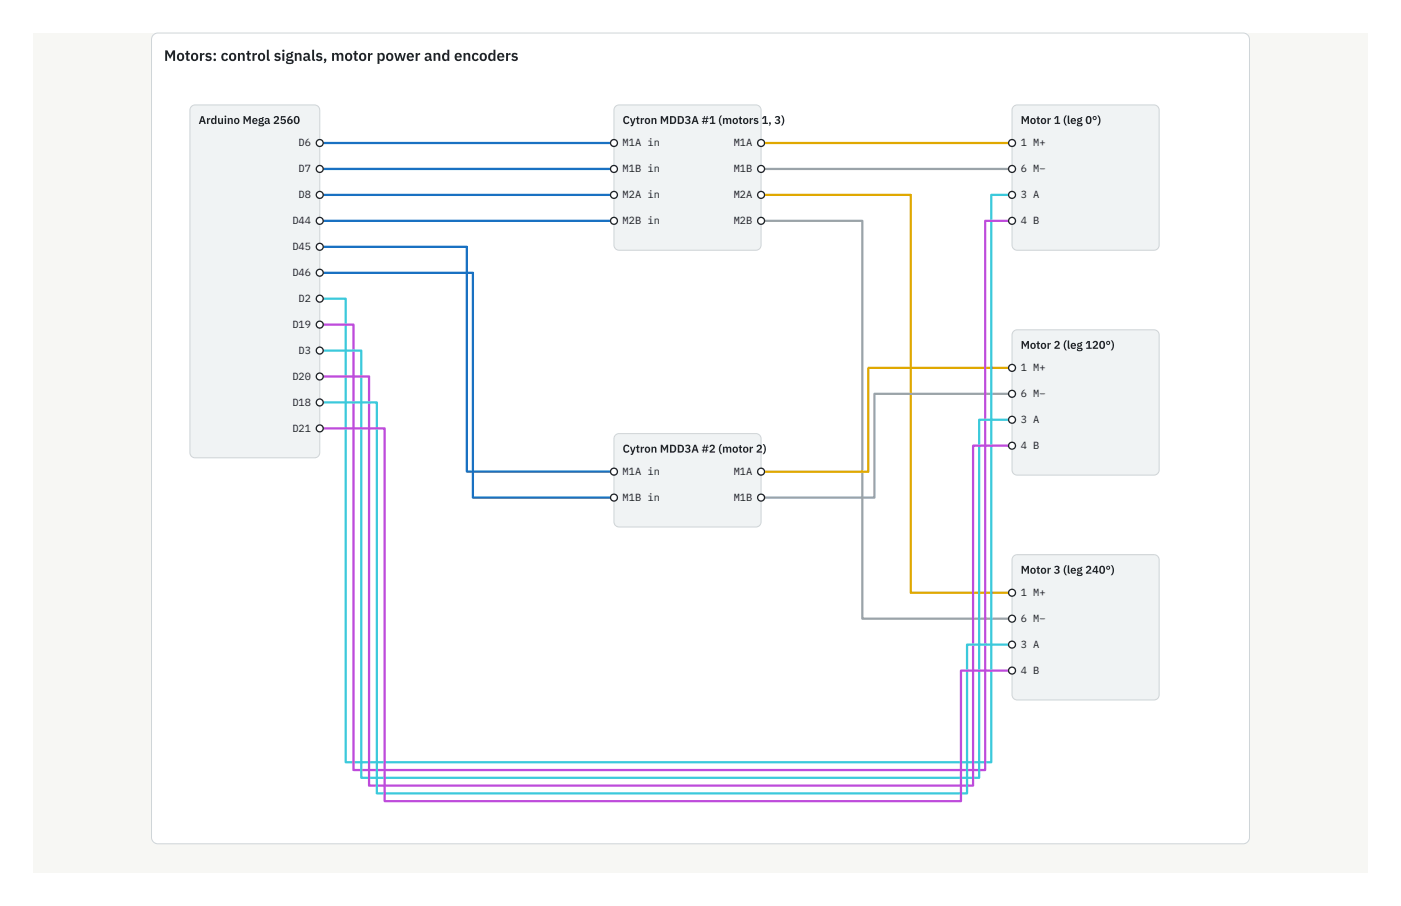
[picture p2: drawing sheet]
<svg xmlns="http://www.w3.org/2000/svg" width="432mm" height="279mm" viewBox="0 0 432 279" stroke-linecap="round" stroke-linejoin="round" font-family="sans-serif">
<path d="M10.1 10.1h411.4v259h-411.4z" fill="#f7f7f4"/>
<path d="M47.3 10.8l1.4-.6h334.4a1.98 1.98 0 0 1 2 2v246a1.98 1.98 0 0 1-2 2h-334.4a1.98 1.98 0 0 1-2-2v-246z" fill="#fff"/>
<path d="M47.3 10.8l1.4-.6h334.4a1.98 1.98 0 0 1 2 2v246a1.98 1.98 0 0 1-2 2h-334.4a1.98 1.98 0 0 1-2-2v-246z" fill="none" stroke="#cfd5d8" stroke-width=".31"/>
<path d="M98.5 44.1h90.7M98.5 52.1h90.7M98.5 60.1h90.7M98.5 68.1h90.7M98.5 76.1h45.4v69.4h45.3M98.5 84.1h47.3v69.4h43.4" fill="none" stroke="#1971c2" stroke-width=".69" stroke-linecap="butt"/>
<path d="M234.6 44.1h77.3M234.6 60.1h46.1v122.7h31.2M311.9 113.4h-44.3v32.1h-33" fill="none" stroke="#e0a800" stroke-width=".69" stroke-linecap="butt"/>
<path d="M234.6 52.1h77.3M234.6 68.1h31.2v122.7h46.1M311.9 121.4h-42.4v32.1h-34.9" fill="none" stroke="#9aa3a9" stroke-width=".69" stroke-linecap="butt"/>
<path d="M311.9 60.1h-6.4v175h-199v-143h-8M98.5 108.1h12.8v131.8h190.5v-110.5h10.1M98.5 124.1h17.6v120.6h181.9v-45.9h13.9" fill="none" stroke="#3bc9db" stroke-width=".69" stroke-linecap="butt"/>
<path d="M311.9 68.1h-8.3v169.4h-194.7v-137.4h-10.4M98.5 116.1h15.2v126.2h186.2v-104.8h12M98.5 132.1h20v115h177.7v-40.3h15.7" fill="none" stroke="#be4bdb" stroke-width=".69" stroke-linecap="butt"/>
<path d="M59 32.8l1.1-.4h36.8a1.6 1.6 0 0 1 1.6 1.6v105.6a1.6 1.6 0 0 1-1.6 1.6h-36.8a1.6 1.6 0 0 1-1.6-1.6v-105.6z" fill="#f0f3f4"/>
<path d="M59 32.8l1.1-.4h36.8a1.6 1.6 0 0 1 1.6 1.6v105.6a1.6 1.6 0 0 1-1.6 1.6h-36.8a1.6 1.6 0 0 1-1.6-1.6v-105.6z" fill="none" stroke="#cfd5d8" stroke-width=".32"/>
<circle cx="98.5" cy="44.1" r="1.07" fill="#fff"/>
<circle cx="98.5" cy="44.1" r="1.07" fill="none" stroke="#1f2326" stroke-width=".4"/>
<circle cx="98.5" cy="52.1" r="1.07" fill="#fff"/>
<circle cx="98.5" cy="52.1" r="1.07" fill="none" stroke="#1f2326" stroke-width=".4"/>
<circle cx="98.5" cy="60.1" r="1.07" fill="#fff"/>
<circle cx="98.5" cy="60.1" r="1.07" fill="none" stroke="#1f2326" stroke-width=".4"/>
<circle cx="98.5" cy="68.1" r="1.07" fill="#fff"/>
<circle cx="98.5" cy="68.1" r="1.07" fill="none" stroke="#1f2326" stroke-width=".4"/>
<circle cx="98.5" cy="76.1" r="1.07" fill="#fff"/>
<circle cx="98.5" cy="76.1" r="1.07" fill="none" stroke="#1f2326" stroke-width=".4"/>
<circle cx="98.5" cy="84.1" r="1.07" fill="#fff"/>
<circle cx="98.5" cy="84.1" r="1.07" fill="none" stroke="#1f2326" stroke-width=".4"/>
<circle cx="98.5" cy="92.1" r="1.07" fill="#fff"/>
<circle cx="98.5" cy="92.1" r="1.07" fill="none" stroke="#1f2326" stroke-width=".4"/>
<circle cx="98.5" cy="100.1" r="1.07" fill="#fff"/>
<circle cx="98.5" cy="100.1" r="1.07" fill="none" stroke="#1f2326" stroke-width=".4"/>
<circle cx="98.5" cy="108.1" r="1.07" fill="#fff"/>
<circle cx="98.5" cy="108.1" r="1.07" fill="none" stroke="#1f2326" stroke-width=".4"/>
<circle cx="98.5" cy="116.1" r="1.07" fill="#fff"/>
<circle cx="98.5" cy="116.1" r="1.07" fill="none" stroke="#1f2326" stroke-width=".4"/>
<circle cx="98.5" cy="124.1" r="1.07" fill="#fff"/>
<circle cx="98.5" cy="124.1" r="1.07" fill="none" stroke="#1f2326" stroke-width=".4"/>
<circle cx="98.5" cy="132.1" r="1.07" fill="#fff"/>
<circle cx="98.5" cy="132.1" r="1.07" fill="none" stroke="#1f2326" stroke-width=".4"/>
<path d="M189.7 32.8l1.1-.4h42.2a1.6 1.6 0 0 1 1.6 1.6v41.6a1.6 1.6 0 0 1-1.6 1.6h-42.2a1.6 1.6 0 0 1-1.6-1.6v-41.6z" fill="#f0f3f4"/>
<path d="M189.7 32.8l1.1-.4h42.2a1.6 1.6 0 0 1 1.6 1.6v41.6a1.6 1.6 0 0 1-1.6 1.6h-42.2a1.6 1.6 0 0 1-1.6-1.6v-41.6z" fill="none" stroke="#cfd5d8" stroke-width=".32"/>
<circle cx="189.2" cy="44.1" r="1.07" fill="#fff"/>
<circle cx="189.2" cy="44.1" r="1.07" fill="none" stroke="#1f2326" stroke-width=".4"/>
<circle cx="189.2" cy="52.1" r="1.07" fill="#fff"/>
<circle cx="189.2" cy="52.1" r="1.07" fill="none" stroke="#1f2326" stroke-width=".4"/>
<circle cx="189.2" cy="60.1" r="1.07" fill="#fff"/>
<circle cx="189.2" cy="60.1" r="1.07" fill="none" stroke="#1f2326" stroke-width=".4"/>
<circle cx="189.2" cy="68.1" r="1.07" fill="#fff"/>
<circle cx="189.2" cy="68.1" r="1.07" fill="none" stroke="#1f2326" stroke-width=".4"/>
<circle cx="234.6" cy="44.1" r="1.07" fill="#fff"/>
<circle cx="234.6" cy="44.1" r="1.07" fill="none" stroke="#1f2326" stroke-width=".4"/>
<circle cx="234.6" cy="52.1" r="1.07" fill="#fff"/>
<circle cx="234.6" cy="52.1" r="1.07" fill="none" stroke="#1f2326" stroke-width=".4"/>
<circle cx="234.6" cy="60.1" r="1.07" fill="#fff"/>
<circle cx="234.6" cy="60.1" r="1.07" fill="none" stroke="#1f2326" stroke-width=".4"/>
<circle cx="234.6" cy="68.1" r="1.07" fill="#fff"/>
<circle cx="234.6" cy="68.1" r="1.07" fill="none" stroke="#1f2326" stroke-width=".4"/>
<path d="M189.7 134.2l1.1-.5h42.2a1.6 1.6 0 0 1 1.6 1.6v25.6a1.6 1.6 0 0 1-1.6 1.6h-42.2a1.6 1.6 0 0 1-1.6-1.6v-25.6z" fill="#f0f3f4"/>
<path d="M189.7 134.2l1.1-.5h42.2a1.6 1.6 0 0 1 1.6 1.6v25.6a1.6 1.6 0 0 1-1.6 1.6h-42.2a1.6 1.6 0 0 1-1.6-1.6v-25.6z" fill="none" stroke="#cfd5d8" stroke-width=".32"/>
<circle cx="189.2" cy="145.5" r="1.07" fill="#fff"/>
<circle cx="189.2" cy="145.5" r="1.07" fill="none" stroke="#1f2326" stroke-width=".4"/>
<circle cx="189.2" cy="153.5" r="1.07" fill="#fff"/>
<circle cx="189.2" cy="153.5" r="1.07" fill="none" stroke="#1f2326" stroke-width=".4"/>
<circle cx="234.6" cy="145.5" r="1.07" fill="#fff"/>
<circle cx="234.6" cy="145.5" r="1.07" fill="none" stroke="#1f2326" stroke-width=".4"/>
<circle cx="234.6" cy="153.5" r="1.07" fill="#fff"/>
<circle cx="234.6" cy="153.5" r="1.07" fill="none" stroke="#1f2326" stroke-width=".4"/>
<path d="M312.4 32.8l1.1-.4h42.2a1.6 1.6 0 0 1 1.6 1.6v41.6a1.6 1.6 0 0 1-1.6 1.6h-42.2a1.6 1.6 0 0 1-1.6-1.6v-41.6z" fill="#f0f3f4"/>
<path d="M312.4 32.8l1.1-.4h42.2a1.6 1.6 0 0 1 1.6 1.6v41.6a1.6 1.6 0 0 1-1.6 1.6h-42.2a1.6 1.6 0 0 1-1.6-1.6v-41.6z" fill="none" stroke="#cfd5d8" stroke-width=".32"/>
<circle cx="311.9" cy="44.1" r="1.07" fill="#fff"/>
<circle cx="311.9" cy="44.1" r="1.07" fill="none" stroke="#1f2326" stroke-width=".4"/>
<circle cx="311.9" cy="52.1" r="1.07" fill="#fff"/>
<circle cx="311.9" cy="52.1" r="1.07" fill="none" stroke="#1f2326" stroke-width=".4"/>
<circle cx="311.9" cy="60.1" r="1.07" fill="#fff"/>
<circle cx="311.9" cy="60.1" r="1.07" fill="none" stroke="#1f2326" stroke-width=".4"/>
<circle cx="311.9" cy="68.1" r="1.07" fill="#fff"/>
<circle cx="311.9" cy="68.1" r="1.07" fill="none" stroke="#1f2326" stroke-width=".4"/>
<path d="M312.4 102.2l1.1-.5h42.2a1.6 1.6 0 0 1 1.6 1.6v41.6a1.6 1.6 0 0 1-1.6 1.6h-42.2a1.6 1.6 0 0 1-1.6-1.6v-41.6z" fill="#f0f3f4"/>
<path d="M312.4 102.2l1.1-.5h42.2a1.6 1.6 0 0 1 1.6 1.6v41.6a1.6 1.6 0 0 1-1.6 1.6h-42.2a1.6 1.6 0 0 1-1.6-1.6v-41.6z" fill="none" stroke="#cfd5d8" stroke-width=".32"/>
<circle cx="311.9" cy="113.4" r="1.07" fill="#fff"/>
<circle cx="311.9" cy="113.4" r="1.07" fill="none" stroke="#1f2326" stroke-width=".4"/>
<circle cx="311.9" cy="121.4" r="1.07" fill="#fff"/>
<circle cx="311.9" cy="121.4" r="1.07" fill="none" stroke="#1f2326" stroke-width=".4"/>
<circle cx="311.9" cy="129.4" r="1.07" fill="#fff"/>
<circle cx="311.9" cy="129.4" r="1.07" fill="none" stroke="#1f2326" stroke-width=".4"/>
<circle cx="311.9" cy="137.5" r="1.07" fill="#fff"/>
<circle cx="311.9" cy="137.5" r="1.07" fill="none" stroke="#1f2326" stroke-width=".4"/>
<path d="M312.4 171.5l1.1-.4h42.2a1.6 1.6 0 0 1 1.6 1.6v41.6a1.6 1.6 0 0 1-1.6 1.6h-42.2a1.6 1.6 0 0 1-1.6-1.6v-41.6z" fill="#f0f3f4"/>
<path d="M312.4 171.5l1.1-.4h42.2a1.6 1.6 0 0 1 1.6 1.6v41.6a1.6 1.6 0 0 1-1.6 1.6h-42.2a1.6 1.6 0 0 1-1.6-1.6v-41.6z" fill="none" stroke="#cfd5d8" stroke-width=".32"/>
<circle cx="311.9" cy="182.8" r="1.07" fill="#fff"/>
<circle cx="311.9" cy="182.8" r="1.07" fill="none" stroke="#1f2326" stroke-width=".4"/>
<circle cx="311.9" cy="190.8" r="1.07" fill="#fff"/>
<circle cx="311.9" cy="190.8" r="1.07" fill="none" stroke="#1f2326" stroke-width=".4"/>
<circle cx="311.9" cy="198.8" r="1.07" fill="#fff"/>
<circle cx="311.9" cy="198.8" r="1.07" fill="none" stroke="#1f2326" stroke-width=".4"/>
<circle cx="311.9" cy="206.8" r="1.07" fill="#fff"/>
<circle cx="311.9" cy="206.8" r="1.07" fill="none" stroke="#1f2326" stroke-width=".4"/>
<text font-size="4.7" fill="#1f2326" x="50.5" y="18.8">Motors: control signals, motor power and encoders</text>
<g font-size="3.5" fill="#1f2326">
<text x="61.2" y="38.2">Arduino Mega 2560</text>
<text x="191.9" y="38.2">Cytron MDD3A #1 (motors</text>
<text x="234.7" y="38.2">1, 3)</text>
<text x="314.6" y="38.2">Motor 1 (leg 0°)</text>
<text x="314.6" y="107.6">Motor 2 (leg 120°)</text>
<text x="191.9" y="139.6">Cytron MDD3A #2 (motor 2</text>
<text x="235.1" y="139.6">)</text>
<text x="314.6" y="176.9">Motor 3 (leg 240°)</text>
</g>
<g font-size="3.2" fill="#1f2326">
<text x="92" y="45.2">D6</text>
<text x="191.9" y="45.2">M1A in</text>
<text x="226.1" y="45.2">M1A</text>
<text x="314.6" y="45.2">1 M+</text>
<text x="92" y="53.2">D7</text>
<text x="191.9" y="53.2">M1B in</text>
<text x="226.1" y="53.2">M1B</text>
<text x="314.6" y="53.2">6 M−</text>
<text x="92" y="61.2">D8</text>
<text x="191.9" y="61.2">M2A in</text>
<text x="226.1" y="61.2">M2A</text>
<text x="314.6" y="61.2">3 A</text>
<text x="90.1" y="69.2">D44</text>
<text x="191.9" y="69.2">M2B in</text>
<text x="226.1" y="69.2">M2B</text>
<text x="314.6" y="69.2">4 B</text>
<text x="90.1" y="77.2">D45</text>
<text x="90.1" y="85.2">D46</text>
<text x="92" y="93.2">D2</text>
<text x="90.1" y="101.2">D19</text>
<text x="92" y="109.2">D3</text>
<text x="90.1" y="117.2">D20</text>
<text x="314.6" y="114.5">1 M+</text>
<text x="90.1" y="125.2">D18</text>
<text x="314.6" y="122.5">6 M−</text>
<text x="314.6" y="130.5">3 A</text>
<text x="90.1" y="133.2">D21</text>
<text x="314.6" y="138.5">4 B</text>
<text x="191.9" y="146.5">M1A in</text>
<text x="226.1" y="146.5">M1A</text>
<text x="191.9" y="154.5">M1B in</text>
<text x="226.1" y="154.5">M1B</text>
<text x="314.6" y="183.9">1 M+</text>
<text x="314.6" y="191.9">6 M−</text>
<text x="314.6" y="199.9">3 A</text>
<text x="314.6" y="207.9">4 B</text>
</g>
</svg>
